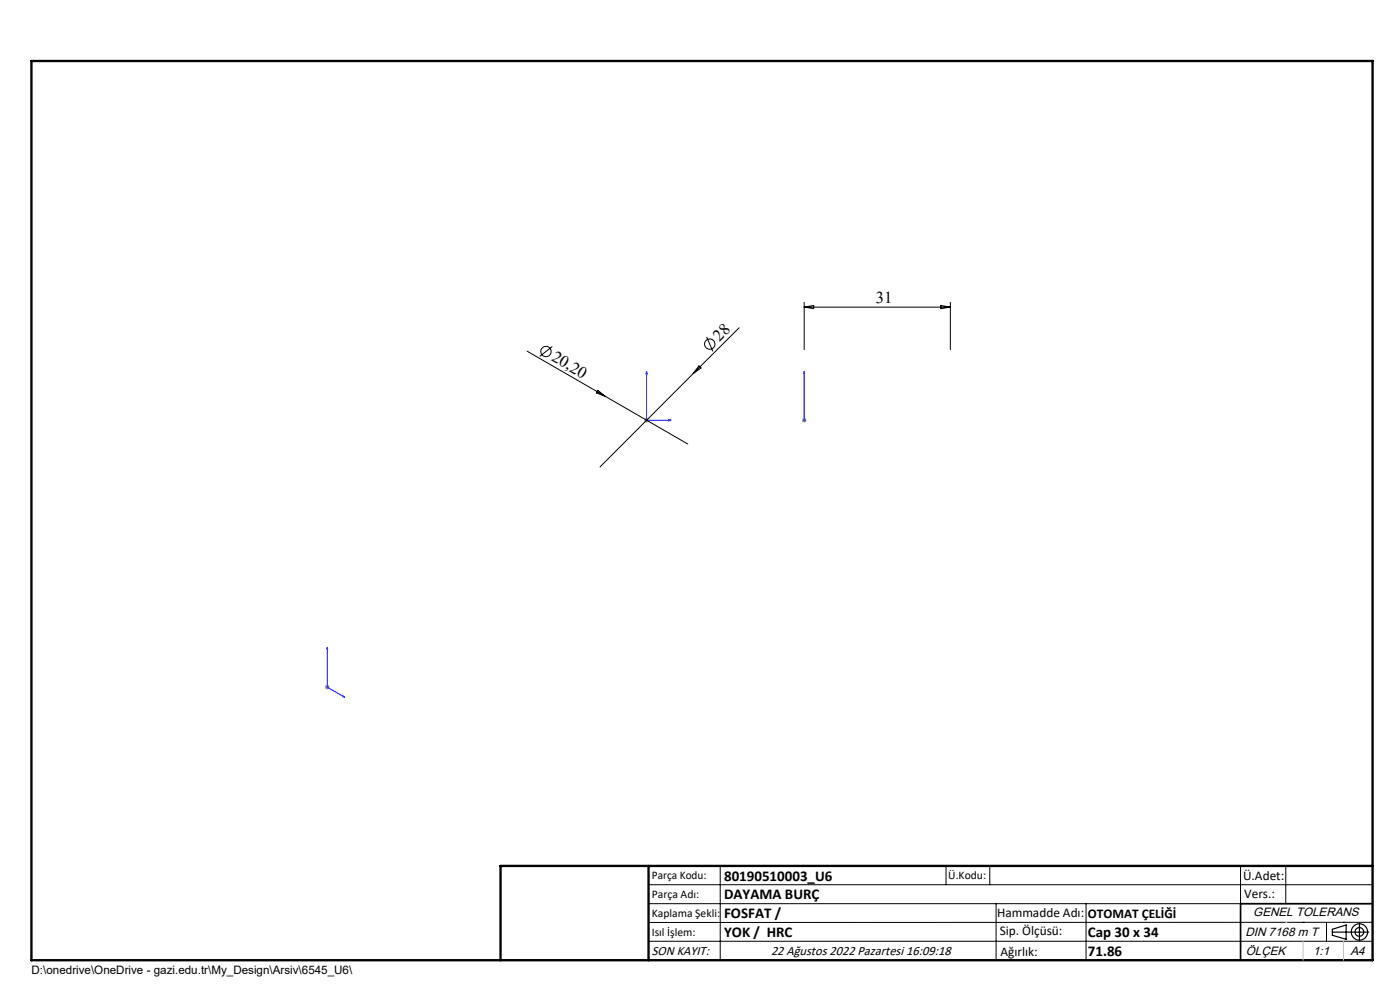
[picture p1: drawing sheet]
<svg xmlns="http://www.w3.org/2000/svg" width="297mm" height="210mm" viewBox="0 0 297 210" stroke-linecap="round" stroke-linejoin="round" font-family="sans-serif">
<g fill="none" stroke="#000" stroke-width=".21">
<path d="M111.8 74.5l34.1 19.7M117.2 73.5l-2.7 2.1M147.1 79.2l-19.8 19.9M148.3 77.6l.4 .5-1.6 1.1zM149.9 71.5l1.3 3M156.8 69.5l-9.7 9.7M170.6 64.1v10M170.6 65.1h31M170.6 65.1l2-.3v.7zM199.6 64.8l2 .3-2 .4zM201.6 64.1v10M126.9 82.8l1.5 1.3-1.9-.7z"/>
<path d="M137.6 187.7h153.6M137.6 191.7h153.6M137.6 199.7h153.6M152.8 183.7v20M200.7 183.7v4M210 183.7v4M211.3 191.7v12M230.4 191.7v12M263.2 183.7v20M272.8 183.7v8M276.4 195.6h.1M281.4 195.6v4.1"/>
<path d="M285 195.6h.1M291.2 195.6l-153.6 .1"/>
<circle cx="115.8" cy="74.6" r="1.09"/>
<circle cx="150.6" cy="73" r="1.09"/>
</g>
<g fill="none" stroke="#000" stroke-width=".25">
<path d="M282.6 197.7h7.8M282.6 197.1l3-.9v3l-3-.8zM288.4 195.8v3.8M106.2 203.7h185"/>
<circle cx="288.4" cy="197.7" r="1.74"/>
<circle cx="288.4" cy="197.7" r=".93"/>
</g>
<path d="M137.2 78.8v10.3h5.1M137.2 78.8l.1 .5h-.2zM170.6 78.8v.5v-.5M170.6 78.8v10.3M141.9 89l.4 .1-.4 .2zM170.6 89v.3zM170.6 89.1h.1M69.4 137.3l.1 .5-.2-.1zM69.4 137.3v8.5l3.7 2.1M72.7 147.6l.4 .3-.4-.1z" fill="none" stroke="#00f" stroke-width=".21"/>
<path d="M136.7 89.1h1M136.8 88.8l.7 .7M137.2 88.6v1M137.5 88.8l-.7 .7M170.1 89.1h1M170.3 88.8l.7 .7M170.6 88.6v1M171 88.8l-.7 .7M68.9 145.8h1M69.1 145.4l.7 .7M69.4 145.2v1.1M69.8 145.4l-.7 .7" fill="none" stroke="#808080" stroke-width=".21"/>
<path d="M291.2 191.7h-28v12" fill="none" stroke="#000" stroke-width=".35"/>
<path d="M6.7 12.9h284.5v190.8h-284.5zM137.6 183.7v20M291.2 183.7h-185v20" fill="none" stroke="#000" stroke-width=".5"/>
<path d="M276.4 199.7v4M285 199.7v4" fill="none" stroke="#c0c0c0" stroke-width=".21"/>
<path d="M272.8 195.6h.1" fill="none" stroke="#c0c0c0" stroke-width=".25"/>
<g fill="#00f">
<path d="M141.9 89l.4 .1-.4 .2zM137.2 78.8l.1 .5h-.2z"/>
<path d="M170.6 89v.3zM170.6 78.8v.5z"/>
<path d="M72.7 147.6l.4 .3-.4-.1zM69.4 137.3l.1 .5-.2-.1z"/>
</g>
<g font-size="3.5">
<text x="185.8" y="64.3">31</text>
<text x="116.8" y="76.4" transform="rotate(30 116.8 76.4)">20,20</text>
<text x="152.6" y="72.5" transform="rotate(-45 152.6 72.5)">28</text>
</g>
<g font-size="3.2">
<text x="153.6" y="190.8">DAYAMA BURÇ</text>
<text x="153.6" y="186.8">80190510003_U6</text>
<text x="153.6" y="194.8">FOSFAT /</text>
<text x="153.6" y="198.8">YOK / HRC</text>
<text x="230.8" y="198.7">Cap 30 x 34</text>
<text x="230.8" y="202.8">71.86</text>
</g>
<g font-size="2.8">
<text x="263.7" y="186.7">Ü.Adet:</text>
<text x="263.9" y="190.5">Vers.:</text>
<text x="211.5" y="194.5">Hammadde Adı:</text>
<text x="230.8" y="194.7">OTOMAT ÇELİĞİ</text>
<text x="138.3" y="202.6">SON KAYIT:</text>
<text x="163.6" y="202.6">22 Ağustos 2022 Pazartesi 16:09:18</text>
<text x="212.1" y="198.4">Sip. Ölçüsü:</text>
<text x="212.2" y="202.7">Ağırlık:</text>
</g>
<g font-size="2.6">
<text x="265.9" y="194.4">GENEL TOLERANS</text>
<text x="264.2" y="198.5">DIN 7168 m T</text>
<text x="264.3" y="202.6">ÖLÇEK</text>
<text x="278.5" y="202.6">1:1</text>
<text x="286.5" y="202.6">A4</text>
</g>
<g font-size="2.5">
<text x="138.3" y="186.4">Parça Kodu:</text>
<text x="138.3" y="190.5">Parça Adı:</text>
<text x="201.2" y="186.5">Ü.Kodu:</text>
<text x="138.3" y="194.5">Kaplama Şekli:</text>
<text x="138.3" y="198.6">Isıl İşlem:</text>
<text x="6.7" y="206.7">D:\onedrive\OneDrive - gazi.edu.tr\My_Design\Arsiv\6545_U6\</text>
</g>
</svg>
